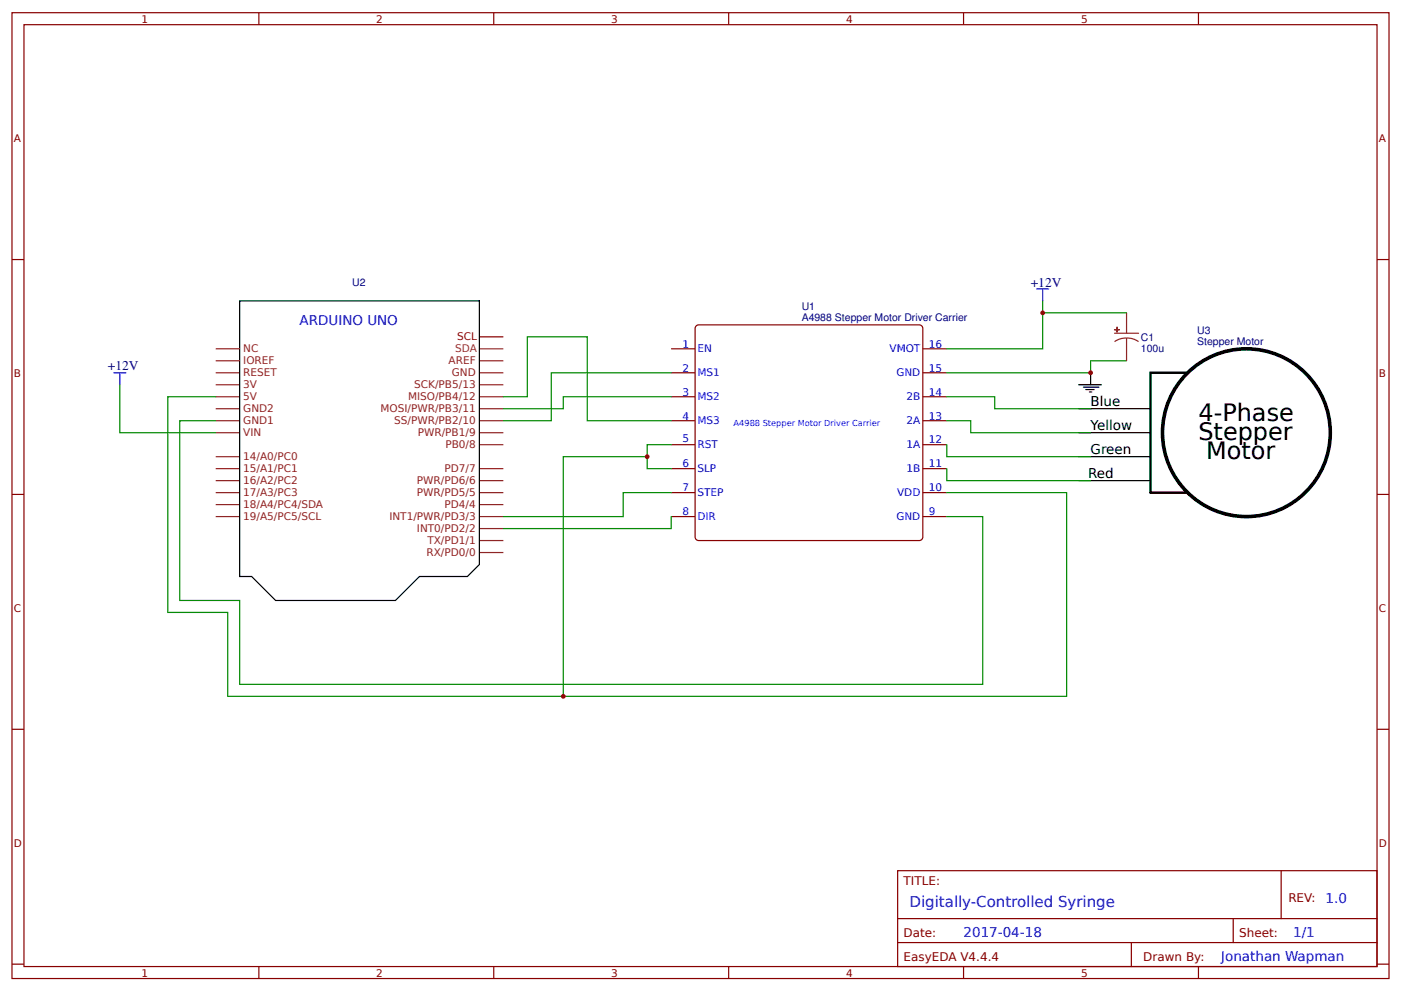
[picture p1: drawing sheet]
<svg xmlns="http://www.w3.org/2000/svg" width="312mm" height="221mm" viewBox="0 0 312 221" stroke-linecap="round" stroke-linejoin="round" font-family="sans-serif">
<g fill="none" stroke="#800" stroke-width=".27">
<path d="M2.7 2.8h306.4v215h-306.4zM5.3 5.5h301.1v209.6h-301.1zM57.6 2.8v2.7M109.9 2.8v2.7M162.2 2.8v2.7M214.4 2.8v2.7M266.7 2.8v2.7M2.7 57.8h2.6M306.4 57.8h2.7M2.7 110h2.6M306.4 110h2.7M2.7 162.3h2.6"/>
<path d="M306.4 162.3h2.7M199.8 193.8h106.6v21.3h-106.6zM285.1 193.8v10.7M2.7 214.6h2.6M57.6 215.1v2.7M109.9 215.1v2.7M162.2 215.1v2.7M199.8 204.5h106.6M199.8 209.8h106.6M214.4 215.1v2.7M251.8 209.8v5.3M266.7 215.1v2.7"/>
<path d="M274.4 204.5v5.3M306.4 214.6h2.7"/>
</g>
<path d="M154.9 72.5l.6-.2h49.1a.8 .8 0 0 1 .8 .8v46.4a.8 .8 0 0 1-.8 .8h-49.1a.8 .8 0 0 1-.8-.8v-46.4z" fill="#fff" stroke="#800" stroke-width=".27"/>
<g fill="none" stroke="#800" stroke-width=".27">
<path d="M149.4 77.6h5.3M205.4 77.6h5.3M149.4 83h5.3M149.4 88.3h5.3M149.4 93.6h5.3M149.4 99h5.3M205.4 83h5.3M205.4 88.3h5.3M205.4 93.6h5.3M205.4 99h5.3M149.4 104.3h5.3M149.4 109.6h5.3"/>
<path d="M149.4 115h5.3M205.4 104.3h5.3M205.4 109.6h5.3M205.4 115h5.3"/>
</g>
<g fill="none" stroke="#8d2323" stroke-width=".27">
<path d="M48 77.6h5.3M248 74.2h5.4M250.7 75.2l1.4 .2 1.3 .6M250.7 75.2l-1.4 .2-1.3 .6M250.7 69.6v4.6M250.7 75.2v5.1M48 96.3h5.3M48 93.6h5.3M48 91h5.3M48 88.3h5.3M48 85.6h5.3M48 83h5.3"/>
<path d="M48 80.3h5.3M106.7 99h5.3M106.7 96.3h5.3M106.7 93.6h5.3M106.7 91h5.3M106.7 88.3h5.3M106.7 85.6h5.3M106.7 83h5.3M106.7 80.3h5.3M48 115h5.3M48 112.3h5.3M48 109.6h5.3"/>
<path d="M48 107h5.3M48 104.3h5.3M48 101.6h5.3M106.7 117.6h5.3M106.7 115h5.3M106.7 112.3h5.3M106.7 109.6h5.3M106.7 107h5.3M106.7 104.3h5.3M106.7 123h5.3M106.7 120.3h5.3"/>
</g>
<path d="M106.7 77.6h5.3" fill="none" stroke="#933" stroke-width=".27"/>
<path d="M106.7 75h5.3" fill="none" stroke="#900" stroke-width=".27"/>
<path d="M53.3 67h53.4v58.6l-2.7 2.7h-10.7l-5.3 5.3h-26.7l-5.3-5.3h-2.7zM240 85.6h5.1M241.1 86.2h3.5M241.6 86.7h1.9M242.4 87.2h.6M242.7 83v2.6" fill="none" stroke="#000" stroke-width=".27"/>
<path d="M230.7 64.3h2.7M232 64.3v2.7" fill="none" stroke="#00f" stroke-width=".27"/>
<path d="M232 67v10.6h-21.3M232 69.6h18.7M112 88.3h5.3v-13.3h13.4v18.6h18.7M149.4 83h-26.7v10.6h-10.7M149.4 88.3h-24.1v2.7h-13.3M149.4 99h-5.4v5.3h5.4M250.7 80.3h-8v2.7h-32M149.4 115v2.6h-37.4M149.4 109.6h-10.7v5.4h-26.7" fill="none" stroke="#080" stroke-width=".27"/>
<g fill="#8d2323" stroke="#8d2323" stroke-width=".27">
<path d="M248 73.4h1.1z"/>
<path d="M248.6 72.8v1.1z"/>
</g>
<g fill="#c00">
<circle cx="232" cy="69.6" r=".53"/>
<circle cx="242.7" cy="83" r=".53"/>
</g>
<path d="M25.3 83h2.7M26.7 83v2.6" fill="none" stroke="#00f" stroke-width=".27"/>
<path d="M26.7 85.6v10.7h21.3M48 93.6h-8v40h13.3v18.7h165.4v-37.3h-8M48 88.3h-10.7v48h13.4v18.7h186.7v-45.4h-26.7M144 101.6h-18.7v53.4" fill="none" stroke="#080" stroke-width=".27"/>
<g fill="#c00">
<circle cx="144" cy="101.6" r=".53"/>
<circle cx="125.3" cy="155" r=".53"/>
</g>
<circle cx="277.4" cy="96.3" r="18.7" fill="none" stroke="#000" stroke-width=".8" stroke-linecap="butt"/>
<path d="M264 83h-8v26.6h8" fill="none" stroke="#000" stroke-width=".53"/>
<path d="M240 91h16M240 96.3h16M240 101.6h16M240 107h16" fill="none" stroke="#000" stroke-width=".27"/>
<path d="M210.7 88.3h10.7v2.7h21.3M210.7 93.6h5.3v2.7h26.7M210.7 99v2.6h32M210.7 104.3v2.7h32" fill="none" stroke="#080" stroke-width=".27"/>
<g font-size="5.3">
<text x="266.7" y="93.6">4-Phase</text>
<text x="266.7" y="97.9">Stepper</text>
<text x="268.4" y="102.2">Motor</text>
</g>
<text font-size="3.3" fill="#00f" x="202.4" y="201.8">Digitally-Controlled Syringe</text>
<g font-size="3" fill="#000080">
<text x="229.4" y="63.8">+12V</text>
<text x="24" y="82.4">+12V</text>
</g>
<g font-size="3" fill="#00f">
<text x="66.7" y="72.3">ARDUINO UNO</text>
<text x="295" y="201">1.0</text>
<text x="214.4" y="208.5">2017-04-18</text>
<text x="287.8" y="208.5">1/1</text>
<text x="271.8" y="213.8">Jonathan Wapman</text>
</g>
<g font-size="3">
<text x="242.7" y="90.4">Blue</text>
<text x="242.7" y="95.8">Yellow</text>
<text x="242.7" y="101.1">Green</text>
<text x="242.2" y="106.4">Red</text>
</g>
<g font-size="2.7" fill="#800">
<text x="201.1" y="197">TITLE:</text>
<text x="286.7" y="200.7">REV:</text>
<text x="201.1" y="208.5">Date:</text>
<text x="275.8" y="208.5">Sheet:</text>
<text x="201.1" y="213.8">EasyEDA V4.4.4</text>
<text x="254.4" y="213.8">Drawn By:</text>
</g>
<g font-size="2.3" fill="#800">
<text x="31.5" y="5.1">1</text>
<text x="83.7" y="5.1">2</text>
<text x="136" y="5.1">3</text>
<text x="188.3" y="5.1">4</text>
<text x="240.6" y="5.1">5</text>
<text x="3.1" y="31.6">A</text>
<text x="306.8" y="31.6">A</text>
<text x="3.1" y="83.9">B</text>
<text x="306.8" y="83.9">B</text>
<text x="3.1" y="136.2">C</text>
<text x="306.8" y="136.2">C</text>
<text x="3.1" y="188.5">D</text>
<text x="306.8" y="188.5">D</text>
<text x="31.5" y="217.4">1</text>
<text x="83.7" y="217.4">2</text>
<text x="136" y="217.4">3</text>
<text x="188.3" y="217.4">4</text>
<text x="240.6" y="217.4">5</text>
</g>
<g font-size="2.3" fill="#000080">
<text x="78.4" y="63.8">U2</text>
<text x="178.4" y="71.5">A4988 Stepper Motor Driver Carrier</text>
<text x="178.4" y="69.1">U1</text>
<text x="253.9" y="75.8">C1</text>
<text x="266.4" y="76.8">Stepper Motor</text>
<text x="266.4" y="74.4">U3</text>
<text x="253.9" y="78.3">100u</text>
</g>
<text font-size="2.3" fill="#900" x="101.7" y="75.8">SCL</text>
<g font-size="2.3" fill="#00f">
<text x="151.9" y="77.4">1</text>
<text x="206.7" y="77.4">16</text>
<text x="151.9" y="82.7">2</text>
<text x="155.2" y="78.4">EN</text>
<text x="155.2" y="83.8">MS1</text>
<text x="198" y="78.4">VMOT</text>
<text x="199.5" y="83.8">GND</text>
<text x="206.7" y="82.7">15</text>
<text x="151.9" y="88">3</text>
<text x="155.2" y="89.1">MS2</text>
<text x="201.7" y="89.1">2B</text>
<text x="206.7" y="88">14</text>
<text x="151.9" y="93.4">4</text>
<text x="155.2" y="94.4">MS3</text>
<text x="201.7" y="94.4">2A</text>
<text x="206.7" y="93.4">13</text>
<text x="151.9" y="98.3">5</text>
<text x="155.2" y="99.8">RST</text>
<text x="201.7" y="99.8">1A</text>
<text x="206.7" y="98.7">12</text>
<text x="151.9" y="104">6</text>
<text x="155.2" y="105.1">SLP</text>
<text x="201.7" y="105.1">1B</text>
<text x="206.7" y="104">11</text>
<text x="151.9" y="109.4">7</text>
<text x="155.2" y="110.4">STEP</text>
<text x="199.6" y="110.4">VDD</text>
<text x="206.7" y="109.4">10</text>
<text x="151.9" y="114.7">8</text>
<text x="155.2" y="115.8">DIR</text>
<text x="199.5" y="115.8">GND</text>
<text x="206.7" y="114.7">9</text>
</g>
<g font-size="2.3" fill="#8d2323">
<text x="54.1" y="83.8">RESET</text>
<text x="54.1" y="81.1">IOREF</text>
<text x="54.1" y="78.4">NC</text>
<text x="99.8" y="81.1">AREF</text>
<text x="100.5" y="83.8">GND</text>
<text x="54.1" y="89.1">5V</text>
<text x="54.1" y="86.4">3V</text>
<text x="90.8" y="89.1">MISO/PB4/12</text>
<text x="92.2" y="86.4">SCK/PB5/13</text>
<text x="54.1" y="94.4">GND1</text>
<text x="54.1" y="91.8">GND2</text>
<text x="84.7" y="91.8">MOSI/PWR/PB3/11</text>
<text x="87.7" y="94.4">SS/PWR/PB2/10</text>
<text x="54.1" y="97.1">VIN</text>
<text x="93" y="97.1">PWR/PB1/9</text>
<text x="99.1" y="99.8">PB0/8</text>
<text x="54.1" y="107.8">16/A2/PC2</text>
<text x="54.1" y="105.1">15/A1/PC1</text>
<text x="54.1" y="102.4">14/A0/PC0</text>
<text x="92.8" y="107.8">PWR/PD6/6</text>
<text x="98.9" y="105.1">PD7/7</text>
<text x="54.1" y="113.1">18/A4/PC4/SDA</text>
<text x="54.1" y="110.4">17/A3/PC3</text>
<text x="92.8" y="110.4">PWR/PD5/5</text>
<text x="98.9" y="113.1">PD4/4</text>
<text x="54.1" y="115.8">19/A5/PC5/SCL</text>
<text x="86.7" y="115.8">INT1/PWR/PD3/3</text>
<text x="92.8" y="118.4">INT0/PD2/2</text>
<text x="94.9" y="123.8">RX/PD0/0</text>
<text x="95.1" y="121.1">TX/PD1/1</text>
</g>
<text font-size="2.3" fill="#933" x="101.3" y="78.4">SDA</text>
<text font-size="1.8" fill="#00f" x="163.2" y="94.9">A4988 Stepper Motor Driver Carrier</text>
</svg>
